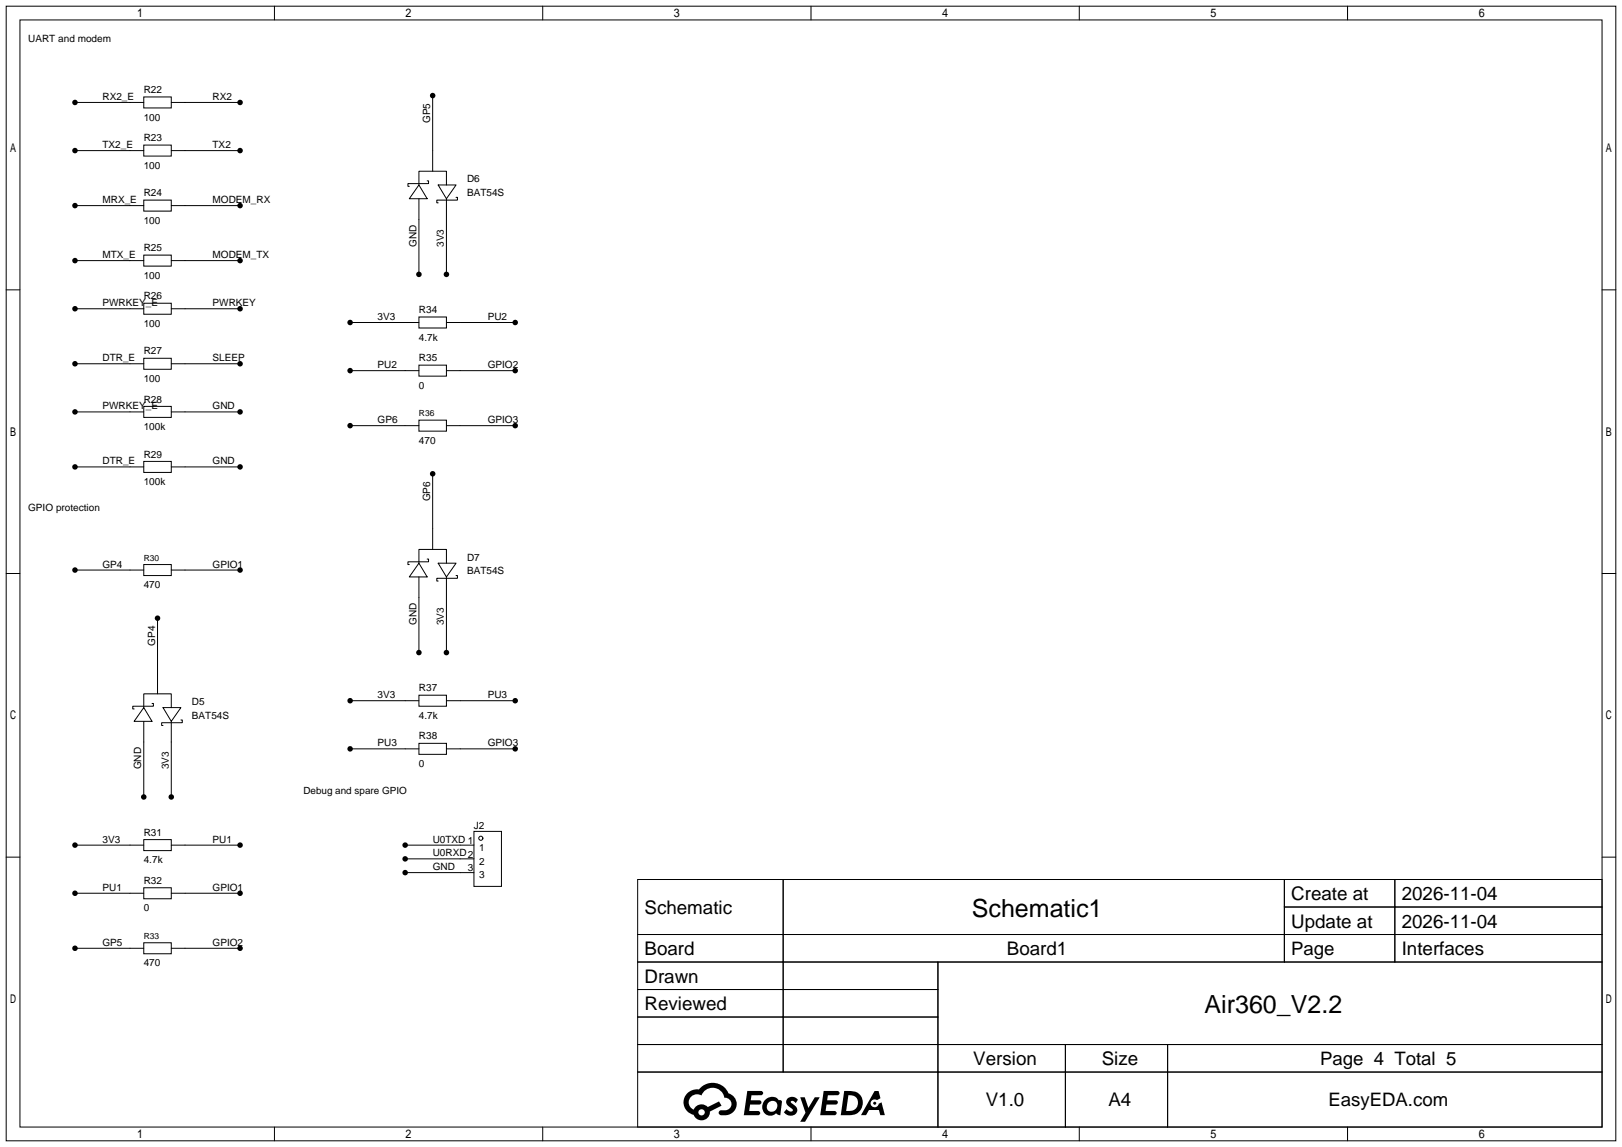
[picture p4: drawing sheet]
<svg xmlns="http://www.w3.org/2000/svg" width="299mm" height="212mm" viewBox="0 0 299 212" stroke-linecap="round" stroke-linejoin="round" font-family="sans-serif">
<g fill="none" stroke="#000" stroke-width=".18">
<path d="M1.1 1.1h297.2v209.6h-297.2zM3.7 3.7h292.1v204.5h-292.1zM13.8 18.9h12.7M26.5 17.9h5.1v2h-5.1zM31.6 18.9h12.7M50.7 1.1v2.6M79.9 17.7v13.9M100.2 1.1v2.6M149.7 1.1v2.6M199.3 1.1v2.6M248.8 1.1v2.6M13.8 27.8h12.7"/>
<path d="M13.8 38h12.7M26.5 26.8h5.1v2h-5.1zM26.5 37h5.1v2h-5.1zM31.6 27.8h12.7M31.6 38h12.7M77.3 34.2l1.6 2.5h-3.3zM77.3 34.2v-2.6h5.1v2.6M77.3 36.7v14M78.9 33.4h.2v.5h-3.8v.5h.3M80.9 34.2h3.3l-1.8 2.5zM82.4 36.7v14M84.2 36.4h.3v.6h-3.9v.5h.3"/>
<path d="M1.1 53.5h2.6M13.8 48.1h12.7M13.8 57h12.7M26.5 47.1h5.1v2h-5.1zM26.5 56h5.1v2h-5.1zM31.6 48.1h12.7M31.6 57h12.7M64.6 59.6h12.7M77.3 58.5h5.1v2.1h-5.1zM82.4 59.6h12.7M295.8 53.5h2.5M13.8 67.2h12.7"/>
<path d="M13.8 76.1h12.7M26.5 66.2h5.1v2h-5.1zM26.5 75.1h5.1v2h-5.1zM31.6 67.2h12.7M31.6 76.1h12.7M64.6 68.5h12.7M64.6 78.6h12.7M77.3 67.4h5.1v2.1h-5.1zM77.3 77.6h5.1v2h-5.1zM82.4 68.5h12.7M82.4 78.6h12.7M13.8 86.2h12.7"/>
<path d="M26.5 85.2h5.1v2h-5.1zM31.6 86.2h12.7M79.9 87.5v14M1.1 105.9h2.6M13.8 105.3h12.7M26.5 104.3h5.1v2h-5.1zM29.1 114.2v13.9M31.6 105.3h12.7M77.3 104l1.6 2.6h-3.3zM77.3 104v-2.5h5.1v2.5M77.3 106.6v13.9M78.9 103.3h.2v.5h-3.8v.5h.3"/>
<path d="M80.9 104h3.3l-1.8 2.6zM82.4 106.6v13.9M84.2 106.3h.3v.5h-3.9v.5h.3M295.8 105.9h2.5M26.5 130.7l1.6 2.5h-3.3zM26.5 130.7v-2.6h5.1v2.6M26.5 133.2v14M28.1 129.9h.2v.5h-3.8v.5h.3M30.1 130.7h3.3l-1.8 2.5zM31.6 133.2v14M33.4 133h.3v.5h-3.9v.5h.3M64.6 129.4h12.7"/>
<path d="M64.6 138.3h12.7M77.3 128.4h5.1v2h-5.1zM77.3 137.3h5.1v2h-5.1zM82.4 129.4h12.7M82.4 138.3h12.7M1.1 158.3h2.6M13.8 156.1h12.7M26.5 155.1h5.1v2h-5.1zM31.6 156.1h12.7M74.8 156.1h12.7M74.8 158.6h12.7M87.5 153.5h5.1v10.2h-5.1z"/>
<path d="M295.8 158.3h2.5M13.8 165h12.7M13.8 175.1h12.7M26.5 164h5.1v2h-5.1zM26.5 174.1h5.1v2h-5.1zM31.6 165h12.7M31.6 175.1h12.7M74.8 161.2h12.7M117.7 162.4h178.1v45.8h-178.1zM117.7 172.6h178.1M117.7 177.7h178.1M144.6 162.4v35.6"/>
<path d="M173.2 177.7v30.5M237.1 162.4v15.3M237.1 167.5h58.7M257.5 162.4v15.3M117.7 182.8h55.5M117.7 192.9h178.1M117.7 187.8h55.5M117.7 198h178.1M196.7 192.9v15.3M215.6 192.9v15.3M50.7 208.2v2.5M100.2 208.2v2.5"/>
<path d="M149.7 208.2v2.5M199.3 208.2v2.5M248.8 208.2v2.5"/>
<circle cx="88.8" cy="154.8" r=".38"/>
</g>
<g fill="#000">
<path d="M138 201.5h1.6a1.31 1.31 0 0 1 1.2 .2 .4 .4 0 0 1-.3 .6h-1.8l-.1 .9h1.6a.4 .4 0 0 1 .4 .4 .4 .4 0 0 1-.4 .4h-1.7l-.2 1.2h.8a1.23 1.23 0 0 1 1.2 .2 .39 .39 0 0 1-.3 .6h-2.7zM145.5 202.8a1.3 1.3 0 0 1 1.8 .3l-.4 .6a.54 .54 0 0 0-.9-.2l.1 .2a1.58 1.58 0 0 1 1.1 1.6 1.43 1.43 0 0 1-2.5 .1l.5-.6a.64 .64 0 0 0 .5 .5 .64 .64 0 0 0 .7-.3l-.2-.2a1.6 1.6 0 0 1-1-1.6zM147.7 202.7h.9l.7 1.9 1.1-1.9h.9l-2.7 4.5h-.9l1-1.7zM152.1 201.5h1.6a1.32 1.32 0 0 1 1.3 .2 .39 .39 0 0 1-.4 .6h-1.7l-.2 .9h1.7a.4 .4 0 0 1 .3 .4 .4 .4 0 0 1-.4 .4h-1.7l-.2 1.2h.8a1.23 1.23 0 0 1 1.2 .2 .39 .39 0 0 1-.3 .6h-2.7zM161.5 201.5h.7l.4 1.3-.7 .4a.75 .75 0 0 0-1.1 .3 .75 .75 0 0 0 .5 1 .75 .75 0 0 0 .9-.6l.6-.3 .6 2.4h-.9l-.2-1h-1.9l-.5 1h-.9z"/>
<path d="M126.9 201.9a2.37 2.37 0 0 0 1.2 4 1.54 1.54 0 0 0 1.7 1 1.54 1.54 0 0 0 1.3-1.6l2.1-1.1-.5-.8-2 1.1a1.57 1.57 0 0 0-2.6 .4 1.5 1.5 0 0 1-.8-2.1 1.5 1.5 0 0 1 2.2-.5 2.23 2.23 0 0 1 2.3-1.4 2.23 2.23 0 0 1 2 1.8 1.16 1.16 0 0 1 1.2 1.1 1.16 1.16 0 0 1-1 1.3h-.7a.47 .47 0 0 0-.6 .3 .47 .47 0 0 0 .4 .6 2.23 2.23 0 0 0 2.3-.7 2.23 2.23 0 0 0 .4-2.3 2.16 2.16 0 0 0-1.3-1.1 3.2 3.2 0 0 0-5.4-.7l-1.2 .1zM129 205.4a.58 .58 0 0 1 1.1 0 .58 .58 0 0 1-1.1 0z"/>
<path d="M141.3 203.1a1.62 1.62 0 0 0-.4 2.1 1.62 1.62 0 0 0 2 .7l.4-.3 .3 .3 .5 .1 .3-2.5-.2-.3h-.4a1.58 1.58 0 0 0-2.5-.1zM141.9 203.6a.99 .99 0 0 1 1.6 .3 .99 .99 0 0 1-.9 1.4 .94 .94 0 0 1-1-.5 .94 .94 0 0 1 .3-1.2z"/>
<path d="M155.9 201.5l-.7 4.5h1.5a2.27 2.27 0 0 0 2.6-2.3 2.27 2.27 0 0 0-2.7-2.2zM156.6 202.3a1.5 1.5 0 0 1 1.8 1.5 1.5 1.5 0 0 1-1.9 1.4h-.3z"/>
<circle cx="13.8" cy="18.9" r=".51"/>
<circle cx="44.3" cy="18.9" r=".51"/>
<circle cx="79.9" cy="17.7" r=".51"/>
<circle cx="13.8" cy="38" r=".51"/>
<circle cx="13.8" cy="27.8" r=".51"/>
<circle cx="44.3" cy="38" r=".51"/>
<circle cx="44.3" cy="27.8" r=".51"/>
<circle cx="13.8" cy="48.1" r=".51"/>
<circle cx="13.8" cy="57" r=".51"/>
<circle cx="44.3" cy="48.1" r=".51"/>
<circle cx="44.3" cy="57" r=".51"/>
<circle cx="64.6" cy="59.6" r=".51"/>
<circle cx="77.3" cy="50.7" r=".51"/>
<circle cx="82.4" cy="50.7" r=".51"/>
<circle cx="95.1" cy="59.6" r=".51"/>
<circle cx="13.8" cy="76.1" r=".51"/>
<circle cx="13.8" cy="67.2" r=".51"/>
<circle cx="44.3" cy="76.1" r=".51"/>
<circle cx="44.3" cy="67.2" r=".51"/>
<circle cx="64.6" cy="68.5" r=".51"/>
<circle cx="64.6" cy="78.6" r=".51"/>
<circle cx="95.1" cy="68.5" r=".51"/>
<circle cx="95.1" cy="78.6" r=".51"/>
<circle cx="13.8" cy="86.2" r=".51"/>
<circle cx="44.3" cy="86.2" r=".51"/>
<circle cx="79.9" cy="87.5" r=".51"/>
<circle cx="13.8" cy="105.3" r=".51"/>
<circle cx="29.1" cy="114.2" r=".51"/>
<circle cx="44.3" cy="105.3" r=".51"/>
<circle cx="64.6" cy="129.4" r=".51"/>
<circle cx="64.6" cy="138.3" r=".51"/>
<circle cx="77.3" cy="120.5" r=".51"/>
<circle cx="82.4" cy="120.5" r=".51"/>
<circle cx="95.1" cy="129.4" r=".51"/>
<circle cx="95.1" cy="138.3" r=".51"/>
<circle cx="13.8" cy="156.1" r=".51"/>
<circle cx="26.5" cy="147.2" r=".51"/>
<circle cx="31.6" cy="147.2" r=".51"/>
<circle cx="44.3" cy="156.1" r=".51"/>
<circle cx="74.8" cy="158.6" r=".51"/>
<circle cx="74.8" cy="156.1" r=".51"/>
<circle cx="13.8" cy="165" r=".51"/>
<circle cx="13.8" cy="175.1" r=".51"/>
<circle cx="44.3" cy="165" r=".51"/>
<circle cx="44.3" cy="175.1" r=".51"/>
<circle cx="74.8" cy="161.2" r=".51"/>
<circle cx="161.5" cy="203.8" r=".28"/>
</g>
<g font-size="4.6">
<text x="179.4" y="169.4">Schematic1</text>
<text x="222.4" y="187.1">Air360_V2.2</text>
</g>
<g font-size="3.5">
<text x="238.4" y="166.2">Create at</text>
<text x="258.8" y="166.2">2026-11-04</text>
<text x="119" y="168.8">Schematic</text>
<text x="238.4" y="171.3">Update at</text>
<text x="258.8" y="171.3">2026-11-04</text>
<text x="119" y="176.4">Board</text>
<text x="185.9" y="176.4">Board1</text>
<text x="258.8" y="176.4">Interfaces</text>
<text x="119" y="181.5">Drawn</text>
<text x="119" y="186.6">Reviewed</text>
<text x="179.7" y="196.7">Version</text>
<text x="203.4" y="196.7">Size</text>
<text x="182" y="204.3">V1.0</text>
<text x="204.7" y="204.3">A4</text>
</g>
<g font-size="3.4">
<text x="238.4" y="176.4">Page</text>
<text x="243.7" y="196.7">Page 4 Total 5</text>
<text x="245.3" y="204.3">EasyEDA.com</text>
</g>
<g font-size="1.8">
<text x="5.2" y="7.8">UART and modem</text>
<text x="26.5" y="17.2">R22</text>
<text x="18.9" y="18.5">RX2_E</text>
<text x="26.5" y="22.3">100</text>
<text x="39.2" y="18.5">RX2</text>
<text x="79.4" y="22.7" transform="rotate(-90 79.4 22.7)">GP5</text>
<text x="18.9" y="27.4">TX2_E</text>
<text x="26.5" y="26.1">R23</text>
<text x="39.2" y="27.4">TX2</text>
<text x="26.5" y="31.2">100</text>
<text x="86.2" y="33.7">D6</text>
<text x="18.9" y="37.5">MRX_E</text>
<text x="26.5" y="36.2">R24</text>
<text x="26.5" y="41.3">100</text>
<text x="39.2" y="37.5">MODEM_RX</text>
<text x="86.2" y="36.2">BAT54S</text>
<text x="18.9" y="47.7">MTX_E</text>
<text x="26.5" y="46.4">R25</text>
<text x="39.2" y="47.7">MODEM_TX</text>
<text x="76.9" y="45.6" transform="rotate(-90 76.9 45.6)">GND</text>
<text x="82" y="45.6" transform="rotate(-90 82 45.6)">3V3</text>
<text x="26.5" y="51.5">100</text>
<text x="18.9" y="56.6">PWRKEY_E</text>
<text x="26.5" y="55.3">R26</text>
<text x="39.2" y="56.6">PWRKEY</text>
<text x="69.7" y="59.1">3V3</text>
<text x="77.3" y="57.8">R34</text>
<text x="90" y="59.1">PU2</text>
<text x="26.5" y="60.4">100</text>
<text x="26.5" y="65.5">R27</text>
<text x="77.3" y="62.9">4.7k</text>
<text x="18.9" y="66.7">DTR_E</text>
<text x="26.5" y="70.5">100</text>
<text x="39.2" y="66.7">SLEEP</text>
<text x="69.7" y="68">PU2</text>
<text x="77.3" y="66.7">R35</text>
<text x="77.3" y="71.8">0</text>
<text x="90" y="68">GPIO2</text>
<text x="18.9" y="75.6">PWRKEY_E</text>
<text x="26.5" y="74.3">R28</text>
<text x="39.2" y="75.6">GND</text>
<text x="26.5" y="79.4">100k</text>
<text x="69.7" y="78.2">GP6</text>
<text x="77.3" y="82">470</text>
<text x="90" y="78.2">GPIO3</text>
<text x="18.9" y="85.8">DTR_E</text>
<text x="26.5" y="84.5">R29</text>
<text x="26.5" y="89.6">100k</text>
<text x="39.2" y="85.8">GND</text>
<text x="5.2" y="94.4">GPIO protection</text>
<text x="79.4" y="92.6" transform="rotate(-90 79.4 92.6)">GP6</text>
<text x="18.9" y="104.8">GP4</text>
<text x="39.2" y="104.8">GPIO1</text>
<text x="86.2" y="103.6">D7</text>
<text x="86.2" y="106.1">BAT54S</text>
<text x="26.5" y="108.6">470</text>
<text x="28.6" y="119.3" transform="rotate(-90 28.6 119.3)">GP4</text>
<text x="76.9" y="115.4" transform="rotate(-90 76.9 115.4)">GND</text>
<text x="82" y="115.4" transform="rotate(-90 82 115.4)">3V3</text>
<text x="35.4" y="130.2">D5</text>
<text x="69.7" y="129">3V3</text>
<text x="77.3" y="127.7">R37</text>
<text x="90" y="129">PU3</text>
<text x="35.4" y="132.8">BAT54S</text>
<text x="69.7" y="137.8">PU3</text>
<text x="77.3" y="132.8">4.7k</text>
<text x="77.3" y="136.6">R38</text>
<text x="90" y="137.8">GPIO3</text>
<text x="26.1" y="142.1" transform="rotate(-90 26.1 142.1)">GND</text>
<text x="31.2" y="142.1" transform="rotate(-90 31.2 142.1)">3V3</text>
<text x="77.3" y="141.7">0</text>
<text x="56" y="146.7">Debug and spare GPIO</text>
<text x="18.9" y="155.6">3V3</text>
<text x="26.5" y="154.4">R31</text>
<text x="39.2" y="155.6">PU1</text>
<text x="79.9" y="155.6">U0TXD 1</text>
<text x="87.5" y="153.1">J2</text>
<text x="26.5" y="159.4">4.7k</text>
<text x="79.9" y="158.2">U0RXD2</text>
<text x="79.9" y="160.7">GND</text>
<text x="86.3" y="160.9">3</text>
<text x="88.4" y="157.1">1</text>
<text x="88.4" y="159.7">2</text>
<text x="18.9" y="164.5">PU1</text>
<text x="26.5" y="163.2">R32</text>
<text x="39.2" y="164.5">GPIO1</text>
<text x="88.4" y="162.2">3</text>
<text x="26.5" y="168.3">0</text>
<text x="18.9" y="174.7">GP5</text>
<text x="26.5" y="178.5">470</text>
<text x="39.2" y="174.7">GPIO2</text>
</g>
<g font-size="1.6">
<text x="77.3" y="76.9">R36</text>
<text x="26.5" y="103.6">R30</text>
<text x="26.5" y="173.4">R33</text>
</g>
</svg>
